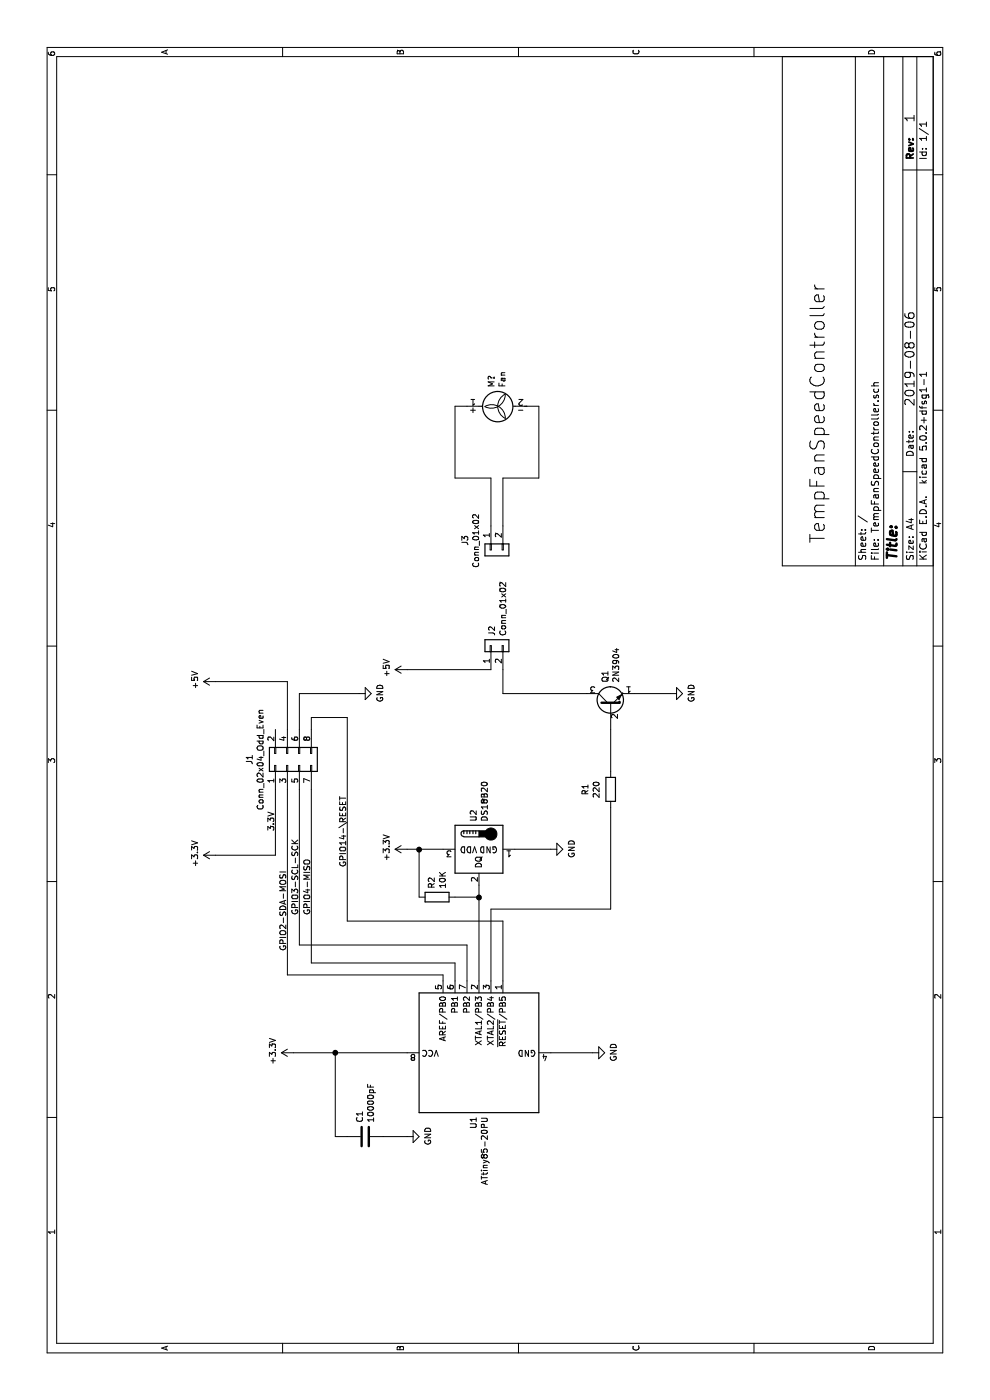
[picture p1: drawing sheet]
EESchema Schematic File Version 4
EELAYER 26 0
EELAYER END
$Descr A4 11693 8268
encoding utf-8
Sheet 1 1
Title ""
Date ""
Rev ""
Comp ""
Comment1 ""
Comment2 ""
Comment3 ""
Comment4 ""
$EndDescr
$Comp
L MCU_Microchip_ATtiny:ATtiny85-20PU U1
U 1 1
P 2900 4000
F 0 "U1" H 2370 4046 50  0000 R CNN
F 1 "ATtiny85-20PU" H 2370 3955 50  0000 R CNN
F 2 "Package_DIP:DIP-8_W7.62mm" H 2900 4000 50  0001 C CIN
F 3 "http://ww1.microchip.com/downloads/en/DeviceDoc/atmel-2586-avr-8-bit-microcontroller-attiny25-attiny45-attiny85_datasheet.pdf" H 2900 4000 50  0001 C CNN
	1    2900 4000
	1    0    0    -1  
$EndComp
$Comp
L Connector_Generic:Conn_02x04_Odd_Even J1
U 1 1
P 5300 2400
F 0 "J1" H 5350 2717 50  0000 C CNN
F 1 "Conn_02x04_Odd_Even" H 5350 2626 50  0000 C CNN
F 2 "" H 5300 2400 50  0001 C CNN
F 3 "~" H 5300 2400 50  0001 C CNN
	1    5300 2400
	1    0    0    -1  
$EndComp
$Comp
L Sensor_Temperature:DS18B20 U2
U 1 1
P 4600 4000
F 0 "U2" H 4371 4046 50  0000 R CNN
F 1 "DS18B20" H 4371 3955 50  0000 R CNN
F 2 "Package_TO_SOT_THT:TO-92_Inline" H 3600 3750 50  0001 C CNN
F 3 "http://datasheets.maximintegrated.com/en/ds/DS18B20.pdf" H 4450 4250 50  0001 C CNN
	1    4600 4000
	-1   0    0    -1  
$EndComp
$Comp
L Connector_Generic:Conn_01x02 J2
U 1 1
P 6300 4100
F 0 "J2" H 6380 4092 50  0000 L CNN
F 1 "Conn_01x02" H 6380 4001 50  0000 L CNN
F 2 "" H 6300 4100 50  0001 C CNN
F 3 "~" H 6300 4100 50  0001 C CNN
	1    6300 4100
	1    0    0    -1  
$EndComp
$Comp
L Connector_Generic:Conn_01x02 J3
U 1 1
P 7100 4100
F 0 "J3" H 7020 4317 50  0000 C CNN
F 1 "Conn_01x02" H 7020 4226 50  0000 C CNN
F 2 "" H 7100 4100 50  0001 C CNN
F 3 "~" H 7100 4100 50  0001 C CNN
	1    7100 4100
	-1   0    0    -1  
$EndComp
$Comp
L Transistor_BJT:2N3904 Q1
U 1 1
P 5800 5100
F 0 "Q1" H 5991 5146 50  0000 L CNN
F 1 "2N3904" H 5991 5055 50  0000 L CNN
F 2 "Package_TO_SOT_THT:TO-92_Inline" H 6000 5025 50  0001 L CIN
F 3 "https://www.fairchildsemi.com/datasheets/2N/2N3904.pdf" H 5800 5100 50  0001 L CNN
	1    5800 5100
	1    0    0    -1  
$EndComp
$Comp
L Device:C C1
U 1 1
P 2200 3050
F 0 "C1" H 2315 3096 50  0000 L CNN
F 1 "10000pF" H 2315 3005 50  0000 L CNN
F 2 "" H 2238 2900 50  0001 C CNN
F 3 "~" H 2200 3050 50  0001 C CNN
	1    2200 3050
	1    0    0    -1  
$EndComp
$Comp
L Device:R R1
U 1 1
P 5100 5100
F 0 "R1" V 5307 5100 50  0000 C CNN
F 1 "220" V 5216 5100 50  0000 C CNN
F 2 "" V 5030 5100 50  0001 C CNN
F 3 "~" H 5100 5100 50  0001 C CNN
	1    5100 5100
	0    -1   -1   0   
$EndComp
$Comp
L Device:R R2
U 1 1
P 4200 3650
F 0 "R2" H 4270 3696 50  0000 L CNN
F 1 "10K" H 4270 3605 50  0000 L CNN
F 2 "" V 4130 3650 50  0001 C CNN
F 3 "~" H 4200 3650 50  0001 C CNN
	1    4200 3650
	1    0    0    -1  
$EndComp
$Comp
L Motor:Fan M?
U 1 1
P 8300 4200
F 0 "M?" H 8458 4296 50  0000 L CNN
F 1 "Fan" H 8458 4205 50  0000 L CNN
F 2 "" H 8300 4210 50  0001 C CNN
F 3 "~" H 8300 4210 50  0001 C CNN
	1    8300 4200
	1    0    0    -1  
$EndComp
$Comp
L power:GND #PWR?
U 1 1
P 5900 3000
F 0 "#PWR?" H 5900 2750 50  0001 C CNN
F 1 "GND" H 5905 2827 50  0000 C CNN
F 2 "" H 5900 3000 50  0001 C CNN
F 3 "" H 5900 3000 50  0001 C CNN
	1    5900 3000
	1    0    0    -1  
$EndComp
$Comp
L power:GND #PWR?
U 1 1
P 2200 3400
F 0 "#PWR?" H 2200 3150 50  0001 C CNN
F 1 "GND" H 2205 3227 50  0000 C CNN
F 2 "" H 2200 3400 50  0001 C CNN
F 3 "" H 2200 3400 50  0001 C CNN
	1    2200 3400
	1    0    0    -1  
$EndComp
$Comp
L power:GND #PWR?
U 1 1
P 2900 4950
F 0 "#PWR?" H 2900 4700 50  0001 C CNN
F 1 "GND" H 2905 4777 50  0000 C CNN
F 2 "" H 2900 4950 50  0001 C CNN
F 3 "" H 2900 4950 50  0001 C CNN
	1    2900 4950
	1    0    0    -1  
$EndComp
$Comp
L power:GND #PWR?
U 1 1
P 5900 5600
F 0 "#PWR?" H 5900 5350 50  0001 C CNN
F 1 "GND" H 5905 5427 50  0000 C CNN
F 2 "" H 5900 5600 50  0001 C CNN
F 3 "" H 5900 5600 50  0001 C CNN
	1    5900 5600
	1    0    0    -1  
$EndComp
$Comp
L power:GND #PWR?
U 1 1
P 4600 4600
F 0 "#PWR?" H 4600 4350 50  0001 C CNN
F 1 "GND" H 4605 4427 50  0000 C CNN
F 2 "" H 4600 4600 50  0001 C CNN
F 3 "" H 4600 4600 50  0001 C CNN
	1    4600 4600
	1    0    0    -1  
$EndComp
Wire Wire Line
	2200 2900 2200 2800
Wire Wire Line
	2200 2800 2900 2800
Wire Wire Line
	2900 2800 2900 3400
Wire Wire Line
	2200 3200 2200 3400
Wire Wire Line
	2900 4600 2900 4950
$Comp
L power:+3.3V #PWR?
U 1 1
P 2900 2450
F 0 "#PWR?" H 2900 2300 50  0001 C CNN
F 1 "+3.3V" H 2915 2623 50  0000 C CNN
F 2 "" H 2900 2450 50  0001 C CNN
F 3 "" H 2900 2450 50  0001 C CNN
	1    2900 2450
	1    0    0    -1  
$EndComp
$Comp
L power:+3.3V #PWR?
U 1 1
P 4550 1800
F 0 "#PWR?" H 4550 1650 50  0001 C CNN
F 1 "+3.3V" H 4565 1973 50  0000 C CNN
F 2 "" H 4550 1800 50  0001 C CNN
F 3 "" H 4550 1800 50  0001 C CNN
	1    4550 1800
	1    0    0    -1  
$EndComp
$Comp
L power:+3.3V #PWR?
U 1 1
P 4600 3400
F 0 "#PWR?" H 4600 3250 50  0001 C CNN
F 1 "+3.3V" H 4615 3573 50  0000 C CNN
F 2 "" H 4600 3400 50  0001 C CNN
F 3 "" H 4600 3400 50  0001 C CNN
	1    4600 3400
	1    0    0    -1  
$EndComp
Wire Wire Line
	2900 2450 2900 2800
Connection ~ 2900 2800
Wire Wire Line
	4550 1800 4550 2300
Wire Wire Line
	4550 2300 5100 2300
Wire Wire Line
	4600 3400 4600 3500
Wire Wire Line
	4200 3500 4600 3500
Connection ~ 4600 3500
Wire Wire Line
	4600 3500 4600 3700
Wire Wire Line
	4300 4000 4200 4000
Wire Wire Line
	4200 3800 4200 4000
Connection ~ 4200 4000
Wire Wire Line
	4200 4000 3500 4000
Wire Wire Line
	4600 4300 4600 4600
Wire Wire Line
	5900 5300 5900 5600
Wire Wire Line
	5250 5100 5600 5100
Wire Wire Line
	3500 4100 4100 4100
Wire Wire Line
	4100 4100 4100 5100
Wire Wire Line
	4100 5100 4950 5100
Wire Wire Line
	5900 4200 5900 4900
Wire Wire Line
	6100 4200 5900 4200
Wire Wire Line
	7300 4100 7700 4100
Wire Wire Line
	7700 4100 7700 3800
Wire Wire Line
	7700 3800 8300 3800
Wire Wire Line
	8300 3800 8300 3900
Wire Wire Line
	8300 4400 8300 4500
Wire Wire Line
	8300 4500 7700 4500
Wire Wire Line
	7700 4500 7700 4200
Wire Wire Line
	7700 4200 7300 4200
Wire Wire Line
	3500 4200 4000 4200
Wire Wire Line
	4000 4200 4000 2900
Wire Wire Line
	4000 2900 5700 2900
Wire Wire Line
	5700 2900 5700 2600
Wire Wire Line
	5700 2600 5600 2600
$Comp
L power:+5V #PWR?
U 1 1
P 6000 1800
F 0 "#PWR?" H 6000 1650 50  0001 C CNN
F 1 "+5V" H 6015 1973 50  0000 C CNN
F 2 "" H 6000 1800 50  0001 C CNN
F 3 "" H 6000 1800 50  0001 C CNN
	1    6000 1800
	1    0    0    -1  
$EndComp
Wire Wire Line
	5600 2400 6000 2400
Wire Wire Line
	6000 2400 6000 1800
$Comp
L power:+5V #PWR?
U 1 1
P 6100 3400
F 0 "#PWR?" H 6100 3250 50  0001 C CNN
F 1 "+5V" H 6115 3573 50  0000 C CNN
F 2 "" H 6100 3400 50  0001 C CNN
F 3 "" H 6100 3400 50  0001 C CNN
	1    6100 3400
	1    0    0    -1  
$EndComp
Wire Wire Line
	5600 2500 5900 2500
Wire Wire Line
	5900 2500 5900 3000
Wire Wire Line
	6100 3400 6100 4100
Wire Wire Line
	3500 3700 3550 3700
Wire Wire Line
	3550 3700 3550 2400
Wire Wire Line
	3550 2400 5100 2400
Wire Wire Line
	3500 3800 3650 3800
Wire Wire Line
	3650 3800 3650 2600
Wire Wire Line
	3650 2600 5100 2600
Wire Wire Line
	3500 3900 3800 3900
Wire Wire Line
	3800 3900 3800 2500
Wire Wire Line
	3800 2500 5100 2500
Text Label 4750 2300 0    50   ~ 0
3.3V
Text Label 3750 2400 0    50   ~ 0
GPIO2-SDA-MOSI
Text Label 4050 2500 0    50   ~ 0
GPIO3-SCL-SCK
Text Label 4050 2600 0    50   ~ 0
GPIO4-MISO
Text Label 4450 2900 0    50   ~ 0
GPIO14-\RESET
Text Notes 7150 6900 0    118  ~ 0
TempFanSpeedController
Text Notes 9100 7650 2    79   ~ 0
2019-08-06
Text Notes 10750 7650 2    79   ~ 0
1
$EndSCHEMATC
